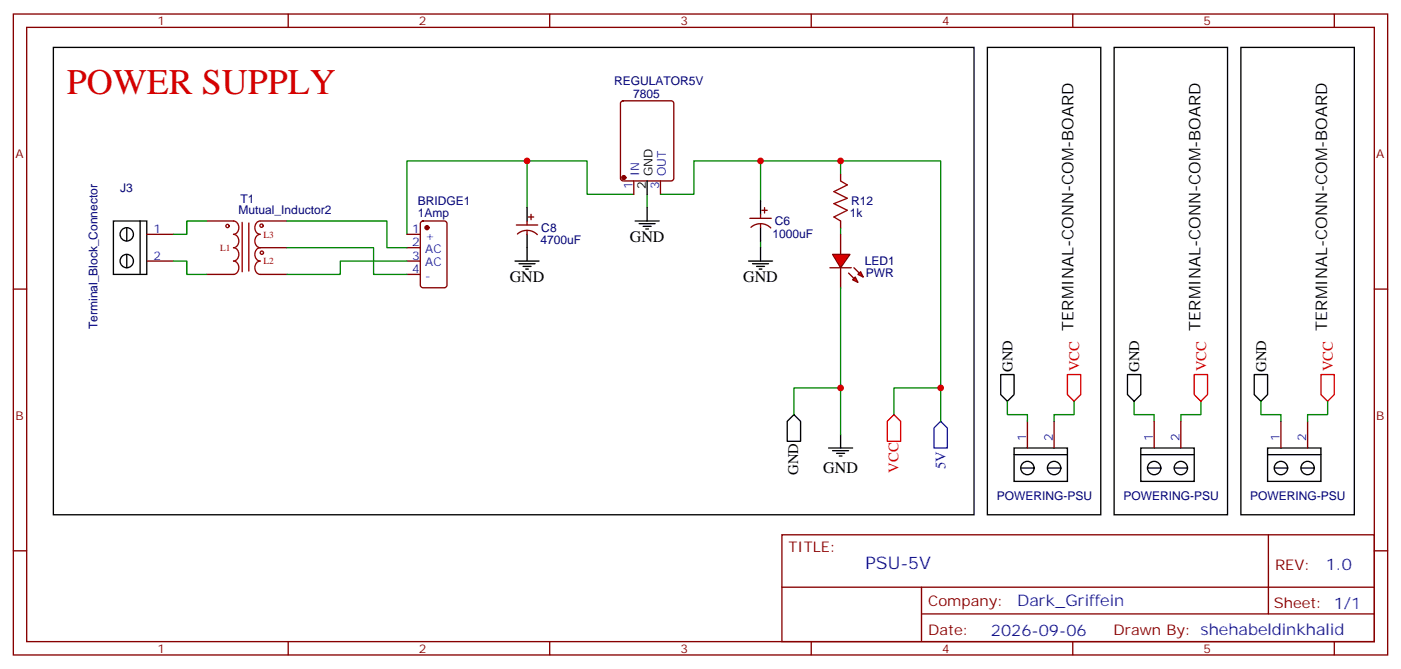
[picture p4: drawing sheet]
<svg xmlns="http://www.w3.org/2000/svg" width="370mm" height="177mm" viewBox="0 0 370 177" stroke-linecap="round" stroke-linejoin="round" font-family="sans-serif">
<g fill="none" stroke="#870000" stroke-width=".35">
<path d="M3.5 3.7h363.4v169.3h-363.4zM7.1 7.2h356.3v162.3h-356.3zM76.2 3.7v3.5M145.3 3.7v3.5M214.5 3.7v3.5M283.6 3.7v3.5M352.8 3.7v3.5M164.3 26.8l.4-.2h12.7a.71 .71 0 0 1 .8 .7l-.1 20.1-.7 .4h-12.7l-.5-.2-.2-.5v-19.8zM111.4 58.6l.4-.2h5.7a.71 .71 0 0 1 .7 .7l-.1 16.5-.6 .4h-5.7l-.5-.2-.2-.5v-16.2zM136.5 59.4h5.7M139.3 58.4v1M139.7 57.3h1.4"/>
<path d="M140.4 56.6v1.4M167.6 47.8v3.5M174.6 47.8v3.5M198.3 57.7h5.6M201.1 56.6v1.1M201.1 59.1v1M201.4 55.6h1.4M202.1 54.9v1.4M222.2 46v1.8M222.2 58.4v1.7M3.5 76.4h3.6M107.6 72.5h3.5"/>
<path d="M107.6 69h3.5M107.6 65.4h3.5M107.6 61.9h3.5M136.8 61.8a3.8 3.8 0 0 1 5.3 .2M139.3 60.9v1M198.5 60.1a3.8 3.8 0 0 1 5.3 .1M363.4 76.4h3.5M3.5 145.5h3.6M206.7 141.3h156.7v28.2h-156.7zM206.8 155.1h156.4M243.6 155.1v14.1M335.4 141.3v20.9"/>
<path d="M363.4 145.5h3.5M76.2 169.5v3.5M145.3 169.5v3.5M214.5 169.5v3.5M243.6 162.2h119.6M283.6 169.5v3.5M352.8 169.5v3.5"/>
</g>
<path d="M139.3 42.5v12.4M167.6 51.3h-12.4v-8.8h-47.6v19.4M171.1 51.3v3.6M201.1 42.5v10.6M222.2 42.5h26.5v68.8M222.2 46v-3.5h-38.8v8.8h-8.8M201.1 63.7v1.7M222.2 60.1v1.8" fill="none" stroke="#008700" stroke-width=".35"/>
<g fill="none" stroke="#000" stroke-width=".35">
<path d="M14.1 12.5h243.4v123.5h-243.4zM139.3 54.9v3.5M167.9 58.4h6.4M169 59.1h4.2M170 59.8h2.2M171.1 47.8v3.5M171.1 54.9v3.5M201.1 53.1v3.5M136.2 69h6.3M137.2 69.7h4.3M138.3 70.4h2.1M139 71.1h.7"/>
<path d="M139.3 61.9v7.1M170.7 60.5h.7M197.9 69h6.4M199 69.7h4.2M200 70.4h2.1M200.7 71.1h.7M201.1 60.1v3.6M201.1 65.4v3.6M219.1 118.4h6.3M220.1 119.1h4.3M221.2 119.8h2.1M222.2 114.8v3.6"/>
<path d="M221.9 120.5h.7"/>
</g>
<path d="M248.7 111.3l1.8 1.8v5.3h-3.6v-5.3z" fill="none" stroke="#00f" stroke-width=".35"/>
<g fill="#870000" stroke="#870000" stroke-width=".35">
<circle cx="164.9" cy="46.9" r=".53"/>
<circle cx="112.9" cy="60.1" r=".53"/>
</g>
<path d="M222.2 47.8l1.8 1.1-3.5 1.7 3.5 1.8-3.5 1.4 3.5 1.8-3.5 1.7 1.7 1.1" fill="none" stroke="#a10000" stroke-width=".35"/>
<g fill="#f00" stroke="#870000" stroke-width=".35">
<path d="M220.1 67.2h4.6l-2.5 3.5z"/>
<path d="M219.4 70.7h5.7z"/>
</g>
<g fill="#870000" stroke="#870000" stroke-width=".35">
<path d="M225.8 70.7l1.4 1.4z"/>
<path d="M224.4 72.1l1.4 1.5z"/>
</g>
<g fill="#f00" stroke="#870000" stroke-width=".35">
<path d="M226.8 72.5l.7-.7 .7 1.4z"/>
<path d="M225.4 73.9l.7-.7 .7 1.4z"/>
</g>
<g fill="none" stroke="#870000" stroke-width=".35">
<path d="M54.7 58.4h7M68.8 58.4h7M38.8 69h7.1M38.8 61.9h7.1M54.7 72.5h7M68.8 72.5h7M68.8 65.4h7M222.2 61.9v5.3M222.2 70.7v5.3M271.6 111.3v7.1M278.7 111.3v7.1M305.2 111.3v7.1"/>
<path d="M312.2 111.3v7.1M338.7 111.3v7.1M345.7 111.3v7.1"/>
</g>
<g fill="none" stroke="#a10000" stroke-width=".35">
<path d="M61.7 58.4a1.81 1.81 0 0 1 1.4 1.7 1.81 1.81 0 0 1-1.4 1.8 1.81 1.81 0 0 1 1.4 1.8 1.81 1.81 0 0 1-1.4 1.7 1.81 1.81 0 0 1 1.4 1.8 1.81 1.81 0 0 1-1.4 1.8 1.81 1.81 0 0 1 1.4 1.7 1.81 1.81 0 0 1-1.4 1.8M64 58.7v13.1M65.8 58.9v12.7M68.8 58.4a1.81 1.81 0 0 0-1.4 1.7 1.81 1.81 0 0 0 1.4 1.8 1.81 1.81 0 0 0-1.4 1.8 1.81 1.81 0 0 0 1.4 1.7 1.81 1.81 0 0 0-1.4 1.8 1.81 1.81 0 0 0 1.4 1.8 1.81 1.81 0 0 0-1.4 1.7 1.81 1.81 0 0 0 1.4 1.8"/>
<circle cx="60.1" cy="59.7" r=".44"/>
<circle cx="69.1" cy="59.6" r=".44"/>
<circle cx="69.2" cy="66.8" r=".44"/>
</g>
<g fill="none" stroke="#008700" stroke-width=".35">
<path d="M54.7 58.4h-5.3v3.5h-3.5M75.8 58.4h26.5v7h5.3M45.9 69h3.5v3.5h5.3M75.8 65.4h23v7.1h8.8M107.6 69h-17.6v3.5h-14.2M222.2 76v38.8M222.2 102.5h-12.3v7M248.7 102.5h-12.3v7M266.3 106v3.5h5.3v1.8M284 106v3.5h-5.3v1.8M299.9 106v3.5h5.3v1.8M317.5 106v3.5h-5.3v1.8"/>
<path d="M333.4 106v3.5h5.3v1.8M351 106v3.5h-5.3v1.8"/>
</g>
<g fill="none" stroke="#000" stroke-width=".35">
<path d="M261.1 12.5h29.9v123.5h-29.9zM294.6 12.5h30v123.5h-30zM328.1 12.5h30v123.5h-30zM30 58.4h8.8v14.1h-8.8zM37 58.4v14.1M33.5 60.1v3.6M33.5 67.2v3.5M264.6 99h3.5v5.2l-1.8 1.8-1.7-1.8zM298.1 99h3.5v5.2l-1.7 1.8-1.8-1.8zM331.6 99h3.5v5.2l-1.7 1.8-1.8-1.8zM209.9 109.5l1.8 1.8v5.3h-3.6v-5.3zM268.1 118.4h14.1v8.8h-14.1z"/>
<path d="M301.6 118.4h14.1v8.8h-14.1zM335.1 118.4h14.1v8.8h-14.1zM268.1 120.1h14.1M269.9 123.6h3.5M276.9 123.6h3.6M301.6 120.1h14.1M303.4 123.6h3.5M310.4 123.6h3.6M335.1 120.1h14.1M336.9 123.6h3.5M344 123.6h3.5"/>
<circle cx="33.5" cy="61.9" r="1.76"/>
<circle cx="33.5" cy="69" r="1.76"/>
<circle cx="271.6" cy="123.6" r="1.76"/>
<circle cx="278.7" cy="123.6" r="1.76"/>
<circle cx="305.2" cy="123.6" r="1.76"/>
<circle cx="312.2" cy="123.6" r="1.76"/>
<circle cx="338.7" cy="123.6" r="1.76"/>
<circle cx="345.7" cy="123.6" r="1.76"/>
</g>
<path d="M282.2 99h3.6v5.2l-1.8 1.8-1.8-1.8zM315.7 99h3.6v5.2l-1.8 1.8-1.8-1.8zM349.2 99h3.6v5.2l-1.8 1.8-1.8-1.8zM236.4 109.5l1.7 1.8v5.3h-3.5v-5.3z" fill="none" stroke="#f00" stroke-width=".35"/>
<g fill="#c00">
<circle cx="201.1" cy="42.5" r=".88"/>
<circle cx="139.3" cy="42.5" r=".88"/>
<circle cx="222.3" cy="42.5" r=".88"/>
<circle cx="222.3" cy="102.5" r=".88"/>
<circle cx="248.7" cy="102.5" r=".88"/>
</g>
<text font-size="9.5" fill="#c00" x="17.6" y="24.9">POWER SUPPLY</text>
<text font-size="4.6" fill="#00f" x="228.8" y="150.3">PSU-5V</text>
<g font-size="4.2">
<text x="166.5" y="64">GND</text>
<text x="134.8" y="74.6">GND</text>
<text x="196.5" y="74.6">GND</text>
<text x="283.9" y="87.3" transform="rotate(-90 283.9 87.3)">TERMINAL-CONN-COM-BOARD</text>
<text x="317.4" y="87.3" transform="rotate(-90 317.4 87.3)">TERMINAL-CONN-COM-BOARD</text>
<text x="350.9" y="87.3" transform="rotate(-90 350.9 87.3)">TERMINAL-CONN-COM-BOARD</text>
<text x="217.7" y="125">GND</text>
</g>
<g font-size="4.2" fill="#00f">
<text x="350.5" y="150.5">1.0</text>
<text x="268.9" y="160.1">Dark_Griffein</text>
<text x="262" y="167.9">2026-09-06</text>
</g>
<g font-size="3.9">
<text x="267.7" y="98.3" transform="rotate(-90 267.7 98.3)">GND</text>
<text x="301.2" y="98.3" transform="rotate(-90 301.2 98.3)">GND</text>
<text x="334.7" y="98.3" transform="rotate(-90 334.7 98.3)">GND</text>
<text x="211.1" y="125.5" transform="rotate(-90 211.1 125.5)">GND</text>
</g>
<g font-size="3.9" fill="#f00">
<text x="285.3" y="98.1" transform="rotate(-90 285.3 98.1)">VCC</text>
<text x="318.9" y="98.1" transform="rotate(-90 318.9 98.1)">VCC</text>
<text x="352.4" y="98.1" transform="rotate(-90 352.4 98.1)">VCC</text>
<text x="237.5" y="124.9" transform="rotate(-90 237.5 124.9)">VCC</text>
</g>
<text font-size="3.9" fill="#00f" x="250" y="124" transform="rotate(-90 250 124)">5V</text>
<g font-size="3.9" fill="#800">
<text x="208.5" y="145.9">TITLE:</text>
<text x="337.1" y="150.5">REV:</text>
<text x="245.4" y="160.1">Company:</text>
<text x="336.8" y="160.7">Sheet: 1/1</text>
<text x="245.4" y="167.7">Date:</text>
<text x="294.4" y="167.8">Drawn By: shehabeldinkhalid</text>
</g>
<g font-size="3.2" fill="#800">
<text x="41.6" y="6.7">1</text>
<text x="110.8" y="6.7">2</text>
<text x="179.9" y="6.7">3</text>
<text x="249.1" y="6.7">4</text>
<text x="318.2" y="6.7">5</text>
<text x="4.1" y="41.8">A</text>
<text x="363.9" y="41.8">A</text>
<text x="4.1" y="110.9">B</text>
<text x="363.9" y="110.9">B</text>
<text x="41.6" y="172.5">1</text>
<text x="110.8" y="172.5">2</text>
<text x="179.9" y="172.5">3</text>
<text x="249.1" y="172.5">4</text>
<text x="318.2" y="172.5">5</text>
</g>
<g font-size="3.2" fill="#000080">
<text x="162.4" y="22.4">REGULATOR5V</text>
<text x="167.4" y="25.9">7805</text>
<text x="31.8" y="50.7">J3</text>
<text x="63.6" y="53.7">T1</text>
<text x="63.1" y="56.6">Mutual_Inductor2</text>
<text x="110.4" y="57.3">1Amp</text>
<text x="110.4" y="54.1">BRIDGE1</text>
<text x="204.9" y="59.5">C6</text>
<text x="224.7" y="57.3">1k</text>
<text x="225.1" y="54.2">R12</text>
<text x="142.9" y="64.5">4700uF</text>
<text x="143.1" y="61.3">C8</text>
<text x="204.3" y="63">1000uF</text>
<text x="228.7" y="70.1">LED1</text>
<text x="229" y="73.2">PWR</text>
<text x="25.8" y="86.9" transform="rotate(-90 25.8 86.9)">Terminal_Block_Connector</text>
<text x="263.5" y="132.1">POWERING-PSU</text>
<text x="297" y="132.1">POWERING-PSU</text>
<text x="330.6" y="132.1">POWERING-PSU</text>
</g>
<g font-size="3.2" fill="#00f">
<text x="169" y="46.5" transform="rotate(-90 169 46.5)">IN</text>
<text x="176" y="46.5" transform="rotate(-90 176 46.5)">OUT</text>
<text x="167.2" y="50" transform="rotate(-90 167.2 50)">1</text>
<text x="174.3" y="50" transform="rotate(-90 174.3 50)">3</text>
<text x="40.6" y="61.6">1</text>
<text x="108.9" y="65.1">2</text>
<text x="108.9" y="61.6">1</text>
<text x="112.4" y="63.3">+</text>
<text x="40.6" y="68.6">2</text>
<text x="108.9" y="68.6">3</text>
<text x="112.4" y="70.4">AC</text>
<text x="112.4" y="66.9">AC</text>
<text x="108.9" y="72.1">4</text>
<text x="112.4" y="73.9">-</text>
<text x="271.3" y="116.6" transform="rotate(-90 271.3 116.6)">1</text>
<text x="278.3" y="116.6" transform="rotate(-90 278.3 116.6)">2</text>
<text x="304.8" y="116.6" transform="rotate(-90 304.8 116.6)">1</text>
<text x="311.9" y="116.6" transform="rotate(-90 311.9 116.6)">2</text>
<text x="338.3" y="116.6" transform="rotate(-90 338.3 116.6)">1</text>
<text x="345.4" y="116.6" transform="rotate(-90 345.4 116.6)">2</text>
</g>
<g font-size="3.2">
<text x="172.5" y="46.5" transform="rotate(-90 172.5 46.5)">GND</text>
<text x="170.7" y="50" transform="rotate(-90 170.7 50)">2</text>
</g>
<g font-size="2.5" fill="#a00000">
<text x="69.7" y="62.8">L3</text>
<text x="58.2" y="66.3">L1</text>
<text x="69.7" y="69.8">L2</text>
</g>
</svg>
